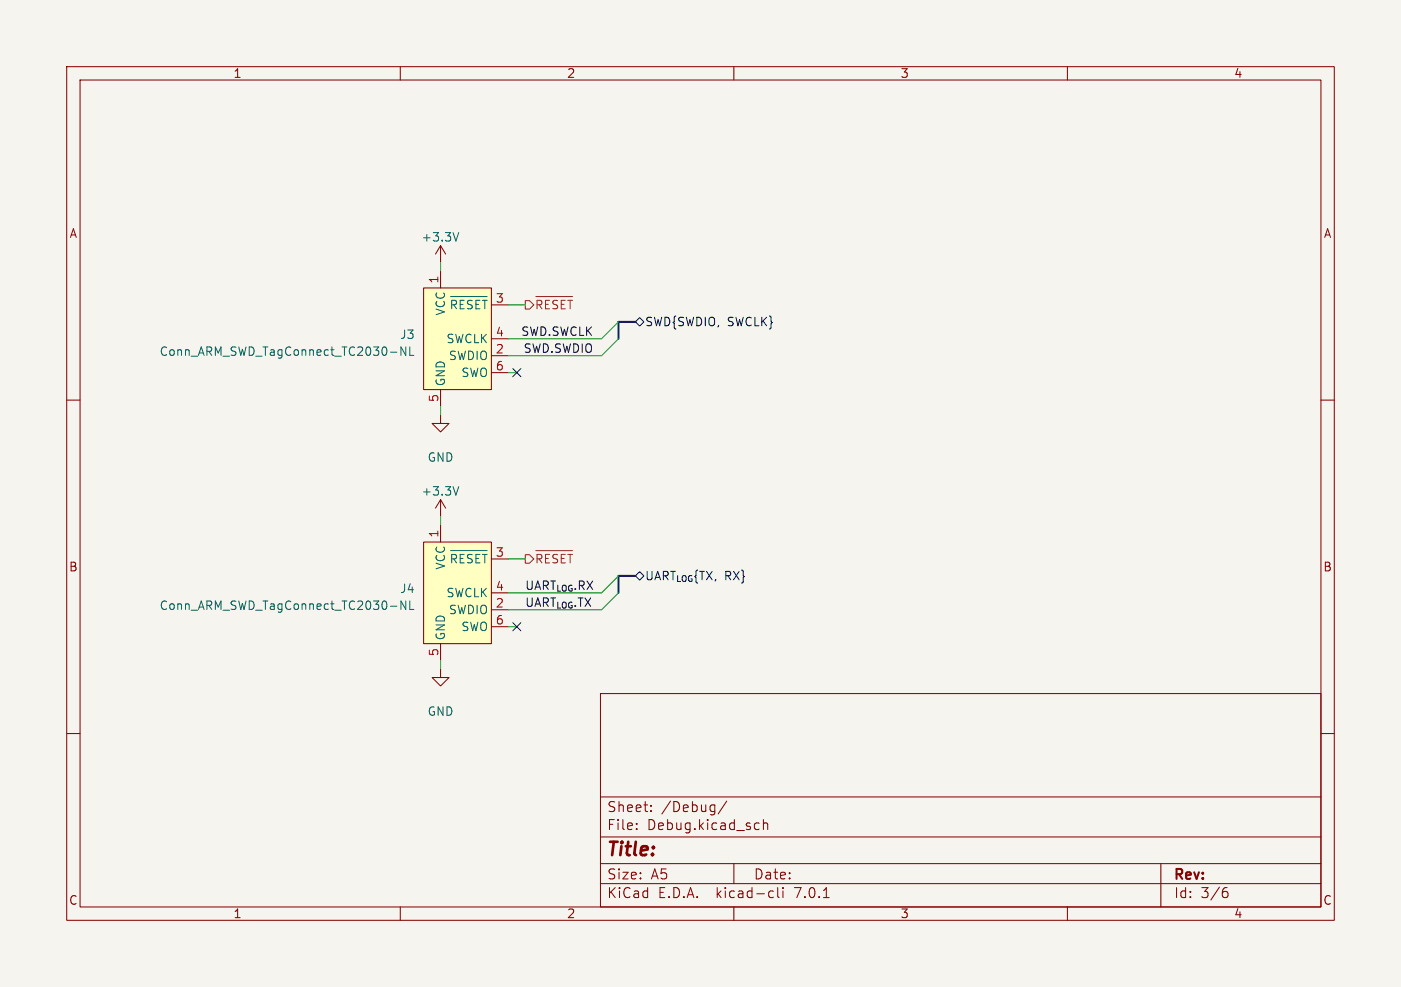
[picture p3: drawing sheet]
<svg xmlns="http://www.w3.org/2000/svg" width="210mm" height="148mm" viewBox="0 0 210 148" stroke-linecap="round" stroke-linejoin="round" font-family="sans-serif">
<path d="M0 0h210v148h-210z" fill="#f5f4ef" stroke="#f5f4ef" stroke-width=".15"/>
<g fill="none" stroke="#840000" stroke-width=".15">
<path d="M10 10h190v128h-190zM12 12h186v124h-186zM60 10v2M110 10v2M160 10v2M66 36.8l-.7 1.3M66 36.8v2.6M66 36.8l.8 1.3M10 60h2M63.5 43.2h10.2v15.2h-10.2zM66 40.6v2.6M66 58.4v2.6"/>
<path d="M73.7 53.3h2.5M73.7 45.7h2.5M73.7 50.8h2.5M73.7 55.9h2.5M198 60h2M66 62.2v1.3h1.3l-1.3 1.3-1.2-1.3h1.2M66 74.9v2.6M66 78.7v2.6M66 74.9l-.7 1.3M66 74.9l.8 1.3M63.5 81.3h10.2v15.2h-10.2zM66 96.5v2.6"/>
<path d="M73.7 91.4h2.5M73.7 83.8h2.5M73.7 88.9h2.5M73.7 94h2.5M10 110h2M66 100.3v1.3h1.3l-1.3 1.3-1.2-1.3h1.2M90 104h108v32h-108zM90 119.5h108M198 110h2M60 136v2M90 132.5h108M90 129.5h108"/>
<path d="M90 125.5h108M95.4 124.3v.1M95.4 123.5v.1M97.6 121.6v.1M97.6 120.8v.1M108.9 120.1l-1.3 2M110 136v2M110 129.5v3M113.4 123.4l.4 .1M113.8 124.3l-.4 .1M114.4 123.5a.37 .37 0 0 1 .7 .1v.8M114.4 122.9v1.5"/>
<path d="M115.5 133.6l.4 .1M115.9 134.5l-.4 .1M116.6 133.1v1.3l.2 .2M117.4 133.1v.1M117.4 133.6v1M123.4 134.6h.9M160 136v2M174 129.5v6.5M183.5 133.7h.4l.2 .3-.1 .5-.2 .1h-.3M183.9 133.1l-.4 .1"/>
</g>
<g fill="none" stroke="#006464" stroke-width=".15">
<path d="M68.8 34.9l-.5 1.2M58.5 52.8h1M60.8 52v1.3l-.7-1.3v1.3M61.4 52v1.3h.6M67.5 44.5h5.5M68.4 45.3l-.2-.3h-.5v1.3M69.6 45h-.6v1.3M70.8 45.1l-.5-.1-.2 .3M71.9 45h-.6v1.3M72.3 45h.7M72.7 45v1.3M68.8 73l-.5 1.2"/>
<path d="M58.5 90.9h1M60.8 90.1v1.3l-.7-1.3v1.3M61.4 90.1v1.3h.6M67.5 82.6h5.5M68.4 83.4l-.2-.3h-.5v1.3M69.6 83.1h-.6v1.3M70.8 83.2l-.5-.1-.2 .3M71.9 83.1h-.6v1.3M72.3 83.1h.7M72.7 83.1v1.3"/>
</g>
<g fill="#ffffc2" stroke="#ffffc2" stroke-width=".15">
<path d="M63.5 81.3h10.2v15.2h-10.2z"/>
<path d="M63.5 43.2h10.2v15.2h-10.2z"/>
</g>
<g fill="none" stroke="#725600" stroke-width=".15">
<path d="M78.7 45.1h.7l.6 .6-.6 .7h-.7zM80.3 44.5h5.5M81.2 45.3l-.2-.3h-.5v1.3M82.4 45h-.6v1.3M83.6 45.1l-.5-.1-.2 .3M84.7 45h-.6v1.3M85.1 45h.7M85.5 45v1.3M78.7 83.2h.7l.6 .6-.6 .7h-.7zM80.3 82.6h5.5M81.2 83.4l-.2-.3h-.5v1.3M82.4 83.1h-.6v1.3"/>
<path d="M83.6 83.2l-.5-.1-.2 .3M84.7 83.1h-.6v1.3M85.1 83.1h.7M85.5 83.1v1.3"/>
</g>
<path d="M76.9 55.3l1.2 1.2M78.1 55.3l-1.2 1.2M95.9 47.6l.6 .7-.6 .6-.7-.6zM76.9 93.4l1.2 1.2M78.1 93.4l-1.2 1.2M95.2 86.4l.7-.7 .6 .7-.6 .6z" fill="none" stroke="#000084" stroke-width=".15"/>
<path d="M95.2 48.3h-2.5v2.5M95.2 86.4h-2.5v2.5" fill="none" stroke="#000084" stroke-width=".3"/>
<path d="M66 39.4v1.2M76.2 45.7h2.5M76.2 55.9h1.3M92.7 50.8l-2.5 2.5h-14M92.7 48.3l-2.5 2.5h-14M66 61v1.2M66 77.5v1.2M66 99.1v1.2M76.2 94h1.3M76.2 83.8h2.5M92.7 86.4l-2.5 2.5h-14M92.7 88.9l-2.5 2.5h-14" fill="none" stroke="#009600" stroke-width=".15"/>
<text font-size="2.8" fill="#840000" x="91" y="128.8">Title:</text>
<g font-size="2.1" fill="#840000">
<text x="91" y="124.6">File:</text>
<text x="91" y="121.9">Sheet:</text>
<text x="97" y="124.6">Debug.kicad_sch</text>
<text x="99.2" y="121.9">/Debug/</text>
<text x="91" y="134.8">KiCad</text>
<text x="91" y="132">Size:</text>
<text x="97.6" y="132">A5</text>
<text x="98.7" y="134.8">E.D.A.</text>
<text x="107.4" y="134.8">kicad-cli</text>
<text x="113" y="132">Date:</text>
<text x="119.2" y="134.8">7.0.1</text>
<text x="176" y="132.2">Rev:</text>
<text x="176" y="134.8">Id:</text>
<text x="180" y="134.8">3/6</text>
</g>
<g font-size="1.8" fill="#840000">
<text x="35" y="11.8">1</text>
<text x="85" y="11.8">2</text>
<text x="135" y="11.8">3</text>
<text x="185" y="11.8">4</text>
<text x="10.4" y="35.8">A</text>
<text x="198.4" y="35.8">A</text>
<text x="10.3" y="85.8">B</text>
<text x="198.3" y="85.8">B</text>
<text x="10.3" y="135.8">C</text>
<text x="35" y="137.8">1</text>
<text x="85" y="137.8">2</text>
<text x="135" y="137.8">3</text>
<text x="185" y="137.8">4</text>
<text x="198.3" y="135.8">C</text>
</g>
<g font-size="1.8" fill="#006464">
<text x="63.1" y="36.4">+3.3V</text>
<text x="66.9" y="47.4" transform="rotate(-90 66.9 47.4)">VCC</text>
<text x="67.3" y="47.2">~{RESET}</text>
<text x="23.9" y="53.5">Conn_ARM_SWD_TagConnect_TC2030-NL</text>
<text x="59.9" y="51">J3</text>
<text x="66.8" y="51.6">SWCLK</text>
<text x="66.9" y="57.9" transform="rotate(-90 66.9 57.9)">GND</text>
<text x="67.2" y="54.2">SWDIO</text>
<text x="69" y="56.7">SWO</text>
<text x="64" y="69.4">GND</text>
<text x="63.1" y="74.5">+3.3V</text>
<text x="59.9" y="89.1">J4</text>
<text x="66.8" y="89.7">SWCLK</text>
<text x="66.9" y="85.5" transform="rotate(-90 66.9 85.5)">VCC</text>
<text x="67.3" y="85.3">~{RESET}</text>
<text x="23.9" y="91.6">Conn_ARM_SWD_TagConnect_TC2030-NL</text>
<text x="67.2" y="92.3">SWDIO</text>
<text x="69" y="94.8">SWO</text>
<text x="66.9" y="96" transform="rotate(-90 66.9 96)">GND</text>
<text x="64" y="107.5">GND</text>
</g>
<g font-size="1.8" fill="#a90000">
<text x="65.8" y="42.6" transform="rotate(-90 65.8 42.6)">1</text>
<text x="74.3" y="45.5">3</text>
<text x="74.3" y="53.1">2</text>
<text x="74.3" y="50.5">4</text>
<text x="74.3" y="55.6">6</text>
<text x="65.8" y="60.4" transform="rotate(-90 65.8 60.4)">5</text>
<text x="65.8" y="80.7" transform="rotate(-90 65.8 80.7)">1</text>
<text x="74.3" y="83.6">3</text>
<text x="74.3" y="88.6">4</text>
<text x="74.3" y="91.2">2</text>
<text x="74.3" y="93.7">6</text>
<text x="65.8" y="98.5" transform="rotate(-90 65.8 98.5)">5</text>
</g>
<g font-size="1.8" fill="#725600">
<text x="80.2" y="47.2">~{RESET}</text>
<text x="80.2" y="85.3">~{RESET}</text>
</g>
<g font-size="1.8" fill="#0f0f0f">
<text x="78" y="50.5">SWD.SWCLK</text>
<text x="78.4" y="53">SWD.SWDIO</text>
<text x="78.7" y="88.6">UART_{LOG}.RX</text>
<text x="78.7" y="91.1">UART_{LOG}.TX</text>
</g>
<g font-size="1.8" fill="#000084">
<text x="96.7" y="49.1">SWD{SWDIO, SWCLK}</text>
<text x="96.7" y="87.2">UART_{LOG}{TX,</text>
<text x="108.6" y="87.2">RX}</text>
</g>
</svg>
